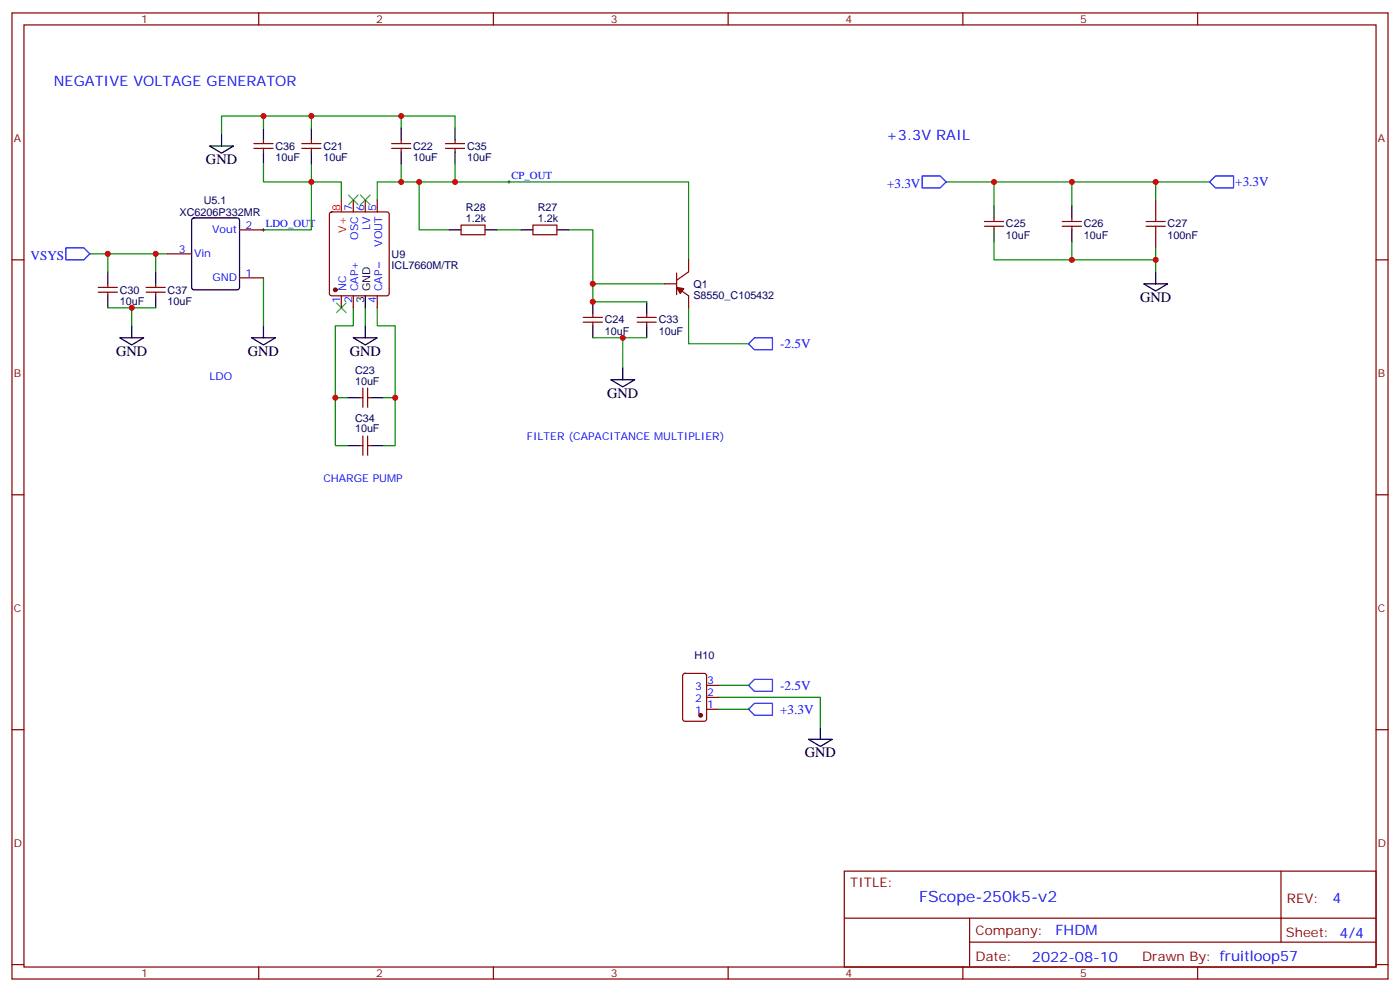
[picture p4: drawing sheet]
<svg xmlns="http://www.w3.org/2000/svg" width="412mm" height="292mm" viewBox="0 0 412 292" stroke-linecap="round" stroke-linejoin="round" font-family="sans-serif">
<g fill="none" stroke="#870000" stroke-width=".35">
<path d="M3.5 3.8h405.4v284.3h-405.4zM7.1 7.3h398.2v277.3h-398.2zM76.2 3.8v3.5M145.3 3.8v3.5M214.5 3.8v3.5M283.6 3.8v3.5M352.8 3.8v3.5M74.8 43.7h5.6M74.8 42.3h5.6M77.6 41.2v1.1M77.6 43.7v1M88.9 43.7h5.6"/>
<path d="M88.9 42.3h5.6M91.7 41.2v1.1M91.7 43.7v1M104.1 58.8v3.6M107.6 58.8v3.6M111.1 58.8v3.6M115.4 43.7h5.6M115.4 42.3h5.6M118.2 41.2v1.1M118.2 43.7v1M131.2 43.7h5.7M131.2 42.3h5.7"/>
<path d="M134.1 41.2v1.1M134.1 43.7v1M340.4 58.8v3.6M3.5 76.5h3.6M49.4 74.7h7M70.6 67.7h7M97.2 62.6l.5-.2h16.2l.5 .2 .3 .5v23.3l-.3 .5-.5 .2h-16.2l-.5-.3-.2-.4v-23.3zM135.8 66.3h7.1v2.8h-7.1zM157 66.3h7v2.8h-7zM202.8 76.5v3.5l-3.5 2.5M290 66.6h5.6M290 65.2h5.6"/>
<path d="M292.8 64.1v1.1M292.8 66.6v1.1M312.9 66.6h5.7M312.9 65.2h5.7M315.7 64.1v1.1M315.7 66.6v1.1M340.4 69.4v3.6M405.3 76.5h3.6M28.9 86h5.7M28.9 84.6h5.7M31.7 83.5v1.1M31.7 86v1.1"/>
<path d="M43 86h5.7M43 84.6h5.7M45.9 83.5v1.1M45.9 86v1.1M70.6 81.8h7M100.5 87.1v3.5M104.1 87.1v3.5M111.1 87.1v3.5M171.8 94.8h5.6M171.8 93.4h5.6M174.6 92.4v1M174.6 94.8v1.1"/>
<path d="M187.7 94.8h5.6M187.7 93.4h5.6M190.5 92.4v1M190.5 94.8v1.1M195.8 83.5h3.5M199.3 84.6l3.5 2.5v3.5M199.3 80.4v6.3M105.8 117.1h1.1M106.9 114.2v5.7M108.3 114.2v5.7M108.3 117.1h1.1M105.8 131.2h1.1"/>
<path d="M106.9 128.3v5.7M108.3 128.3v5.7M108.3 131.2h1.1M3.5 145.6h3.6M405.3 145.6h3.6M201.3 198.4l.5-.2h5.6l.7 .4v13l-.4 .6-5.9 .1-.7-.5v-12.9zM3.5 214.8h3.6M208.1 208.8h3.6M208.1 205.2h3.6M208.1 201.7h3.6M405.3 214.8h3.6M248.7 256.4h156.6v28.2h-156.6z"/>
<path d="M377.3 256.4v20.9M248.7 270.2h156.5M285.6 277.3h119.6M285.6 270.2v14.2M3.5 283.9h3.6M76.2 284.6v3.5M145.3 284.6v3.5M214.5 284.6v3.5M283.6 284.6v3.5M352.8 284.6v3.5M405.3 283.9h3.6"/>
</g>
<path d="M149.6 53.6h.7M149.9 53.2v.7M77.3 67.7h.7M77.6 67.3v.7" fill="none" stroke="#000" stroke-width=".29"/>
<path d="M102.7 57.4l2.8 2.9M105.5 57.4l-2.8 2.9M106.2 57.4l2.8 2.9M109 57.4l-2.8 2.9M99.1 89.2l2.9 2.8M102 89.2l-2.9 2.8" fill="none" stroke="#3c3" stroke-width=".35"/>
<g fill="none" stroke="#008700" stroke-width=".35">
<path d="M77.6 34.1v3.6M91.7 34.1v3.6M118.2 37.7v-3.6h-52.9v5.3M118.2 34.1h15.9v3.6M77.6 48.3v5.3h22.9v5.2M91.7 48.3v19.4h-14.1M118.2 53.6h84.6v22.9M118.2 48.3v5.3h-7.1v5.2M123.5 53.6v14.1h8.8M134.1 48.3v5.3M278.7 53.6h77.6M292.8 53.6v7"/>
<path d="M315.7 53.6v7M340.4 53.6v5.2M26.5 74.7h22.9M31.7 74.7v5.3M45.9 74.7v5.3M146.4 67.7h7.1M167.6 67.7h7v15.8h21.2M292.8 71.2v5.3h47.6v3.5M315.7 71.2v5.3M340.4 73v3.5M31.7 90.6h14.2M38.8 90.6v5.3"/>
<path d="M77.6 81.8v14.1M104.1 90.6v5.3h-5.3v35.3h3.5M107.6 90.6v5.3M111.1 90.6v5.3h5.3v35.3h-3.5M174.6 83.5v5.3h15.9M174.6 99.4h15.9M183.4 99.4v8.8M202.8 90.6v10.6h17.7M98.8 117.1h3.5M112.9 117.1h3.5M211.7 205.2h30v8.9M211.7 201.7h8.8"/>
<path d="M211.7 208.8h8.8"/>
</g>
<g fill="none" stroke="#000" stroke-width=".35">
<path d="M65.3 39.4v3.6M77.6 37.7v3.5M91.7 37.7v3.5M118.2 37.7v3.5M134.1 37.7v3.5M61.7 43h7.1l-3.5 2.1zM77.6 44.7v3.6M91.7 44.7v3.6M118.2 44.7v3.6M134.1 44.7v3.6M56.7 64.3l.4-.2h12.7l.7 .5 .1 20-.5 .6-13 .1-.6-.5-.1-20zM132.3 67.7h3.5"/>
<path d="M142.9 67.7h3.5M153.5 67.7h3.5M164 67.7h3.6M292.8 60.6v3.5M292.8 67.7v3.5M315.7 60.6v3.5M315.7 67.7v3.5M31.7 80v3.5M31.7 87.1v3.5M35.3 99.4h7l-3.5 2.1zM38.8 95.9v3.5M45.9 80v3.5"/>
<path d="M45.9 87.1v3.5M74.1 99.4h7l-3.5 2.1zM77.6 95.9v3.5M104.1 99.4h7l-3.5 2.1zM107.6 87.1v3.5M107.6 95.9v3.5M174.6 88.8v3.6M174.6 95.9v3.5M190.5 88.8v3.6M190.5 95.9v3.5M336.9 83.5h7.1l-3.6 2.2zM340.4 80v3.5"/>
<path d="M102.3 117.1h3.5M109.4 117.1h3.5M179.9 111.8h7.1l-3.6 2.1zM183.4 108.2v3.6M102.3 131.2h3.5M109.4 131.2h3.5M238.1 217.6h7.1l-3.5 2.1zM241.7 214.1v3.5"/>
</g>
<path d="M337.6 66.6h5.7M337.6 65.2h5.7M340.4 62.4v2.8M340.4 66.6v2.8" fill="none" stroke="#a10000" stroke-width=".35"/>
<path d="M271.6 51.8h5.3l1.8 1.8-1.8 1.7h-5.3zM358.1 51.8h5.3v3.5h-5.3l-1.8-1.7zM19.4 73h5.3l1.8 1.7-1.8 1.8h-5.3zM220.5 101.2l1.7-1.8h5.3v3.5h-5.3zM220.5 201.7l1.7-1.7h5.3v3.5h-5.3zM220.5 208.8l1.7-1.8h5.3v3.5h-5.3z" fill="none" stroke="#00f" stroke-width=".35"/>
<g fill="#870000" stroke="#870000" stroke-width=".35">
<path d="M199.3 84.6l2.1 .3-1 1.5z"/>
<circle cx="98.8" cy="85.3" r=".53"/>
<circle cx="206.4" cy="210.5" r=".53"/>
</g>
<path d="M100.5 58.8v3.6" fill="none" stroke="#f00" stroke-width=".35"/>
<g fill="#c00">
<circle cx="340.4" cy="76.5" r=".88"/>
<circle cx="315.7" cy="76.5" r=".88"/>
<circle cx="340.4" cy="53.6" r=".88"/>
<circle cx="315.7" cy="53.6" r=".88"/>
<circle cx="292.8" cy="53.6" r=".88"/>
<circle cx="123.5" cy="53.6" r=".88"/>
<circle cx="118.2" cy="53.6" r=".88"/>
<circle cx="91.7" cy="53.6" r=".88"/>
<circle cx="174.6" cy="83.5" r=".88"/>
<circle cx="174.6" cy="88.8" r=".88"/>
<circle cx="183.4" cy="99.4" r=".88"/>
<circle cx="116.4" cy="117.1" r=".88"/>
<circle cx="98.8" cy="117.1" r=".88"/>
<circle cx="118.2" cy="34.1" r=".88"/>
<circle cx="134.1" cy="53.6" r=".88"/>
<circle cx="77.6" cy="34.1" r=".88"/>
<circle cx="91.7" cy="34.1" r=".88"/>
<circle cx="31.8" cy="74.7" r=".88"/>
<circle cx="45.9" cy="74.7" r=".88"/>
<circle cx="38.8" cy="90.6" r=".88"/>
</g>
<text font-size="4.6" fill="#00f" x="270.8" y="265.4">FScope-250k5-v2</text>
<g font-size="4.2" fill="#00f">
<text x="15.9" y="25.3">NEGATIVE VOLTAGE GENERATOR</text>
<text x="261.1" y="41.2">+3.3V RAIL</text>
<text x="392.5" y="265.7">4</text>
<text x="310.9" y="275.2">FHDM</text>
<text x="304" y="283">2022-08-10</text>
</g>
<g font-size="4.2">
<text x="60.7" y="48.3">GND</text>
<text x="335.8" y="88.8">GND</text>
<text x="34.2" y="104.7">GND</text>
<text x="73" y="104.7">GND</text>
<text x="103" y="104.7">GND</text>
<text x="178.9" y="117.1">GND</text>
<text x="237.1" y="222.9">GND</text>
</g>
<g font-size="3.9" fill="#00f">
<text x="261.3" y="55.3">+3.3V</text>
<text x="363.9" y="54.8">+3.3V</text>
<text x="9" y="76.5">VSYS</text>
<text x="229.8" y="102.5">-2.5V</text>
<text x="229.8" y="203">-2.5V</text>
<text x="229.8" y="210.1">+3.3V</text>
</g>
<g font-size="3.9" fill="#800">
<text x="250.5" y="261">TITLE:</text>
<text x="379.1" y="265.7">REV:</text>
<text x="287.4" y="275.2">Company:</text>
<text x="378.7" y="275.8">Sheet: 4/4</text>
<text x="287.4" y="282.9">Date:</text>
<text x="336.4" y="282.9">Drawn By: fruitloop57</text>
</g>
<g font-size="3.2" fill="#800">
<text x="41.6" y="6.8">1</text>
<text x="110.8" y="6.8">2</text>
<text x="179.9" y="6.8">3</text>
<text x="249.1" y="6.8">4</text>
<text x="318.2" y="6.8">5</text>
<text x="4.1" y="41.9">A</text>
<text x="405.9" y="41.9">A</text>
<text x="4.1" y="111.1">B</text>
<text x="405.9" y="111.1">B</text>
<text x="4.1" y="180.2">C</text>
<text x="405.9" y="180.2">C</text>
<text x="4.1" y="249.3">D</text>
<text x="405.9" y="249.3">D</text>
<text x="41.6" y="287.6">1</text>
<text x="110.8" y="287.6">2</text>
<text x="179.9" y="287.6">3</text>
<text x="249.1" y="287.6">4</text>
<text x="318.2" y="287.6">5</text>
</g>
<g font-size="3.2" fill="#000080">
<text x="81.1" y="47.3">10uF</text>
<text x="81.1" y="44.1">C36</text>
<text x="95.2" y="47.3">10uF</text>
<text x="95.2" y="44.1">C21</text>
<text x="121.7" y="47.3">10uF</text>
<text x="121.7" y="44.1">C22</text>
<text x="137.6" y="47.3">10uF</text>
<text x="137.6" y="44.1">C35</text>
<text x="60" y="60">U5.1</text>
<text x="52.9" y="63.5">XC6206P332MR</text>
<text x="137.2" y="65.2">1.2k</text>
<text x="137.2" y="62">R28</text>
<text x="158.4" y="65.2">1.2k</text>
<text x="158.4" y="62">R27</text>
<text x="296.3" y="70.3">10uF</text>
<text x="296.3" y="66.9">C25</text>
<text x="319.3" y="70.3">10uF</text>
<text x="319.3" y="66.9">C26</text>
<text x="344" y="70.3">100nF</text>
<text x="344" y="66.9">C27</text>
<text x="115.4" y="75.9">U9</text>
<text x="115.4" y="79">ICL7660M/TR</text>
<text x="35.3" y="89.6">10uF</text>
<text x="35.3" y="86.4">C30</text>
<text x="49.4" y="89.6">10uF</text>
<text x="49.4" y="86.4">C37</text>
<text x="204.3" y="87.9">S8550_C105432</text>
<text x="204.3" y="84.7">Q1</text>
<text x="178.2" y="95.2">C24</text>
<text x="194" y="95.2">C33</text>
<text x="178.2" y="98.6">10uF</text>
<text x="194" y="98.6">10uF</text>
<text x="104.6" y="113.2">10uF</text>
<text x="104.6" y="110">C23</text>
<text x="104.6" y="124.1">C34</text>
<text x="104.6" y="127.3">10uF</text>
<text x="204.6" y="193.9">H10</text>
</g>
<g font-size="3.2" fill="#00f">
<text x="150.6" y="52.7">CP_OUT</text>
<text x="103.7" y="62.2" transform="rotate(-90 103.7 62.2)">7</text>
<text x="107.2" y="62.2" transform="rotate(-90 107.2 62.2)">6</text>
<text x="110.8" y="62.2" transform="rotate(-90 110.8 62.2)">5</text>
<text x="62.5" y="68.7">Vout</text>
<text x="72.3" y="67.3">2</text>
<text x="78.3" y="66.8">LDO_OUT</text>
<text x="105.5" y="70.6" transform="rotate(-90 105.5 70.6)">OSC</text>
<text x="109" y="67.6" transform="rotate(-90 109 67.6)">LV</text>
<text x="52.7" y="74.4">3</text>
<text x="57.1" y="75.8">Vin</text>
<text x="112.5" y="72.6" transform="rotate(-90 112.5 72.6)">VOUT</text>
<text x="62.6" y="82.8">GND</text>
<text x="72.3" y="81.4">1</text>
<text x="100.2" y="89.3" transform="rotate(-90 100.2 89.3)">1</text>
<text x="102" y="85.8" transform="rotate(-90 102 85.8)">NC</text>
<text x="103.7" y="89.3" transform="rotate(-90 103.7 89.3)">2</text>
<text x="105.5" y="85.8" transform="rotate(-90 105.5 85.8)">CAP+</text>
<text x="110.8" y="89.3" transform="rotate(-90 110.8 89.3)">4</text>
<text x="112.5" y="85.8" transform="rotate(-90 112.5 85.8)">CAP</text>
<text x="61.7" y="111.8">LDO</text>
<text x="155.2" y="129.4">FILTER (CAPACITANCE MULTIPLIER)</text>
<text x="95.2" y="141.7">CHARGE PUMP</text>
<text x="204.8" y="203.1">3</text>
<text x="208.3" y="201.4">3</text>
<text x="204.8" y="206.7">2</text>
<text x="208.3" y="208.4">1</text>
<text x="208.3" y="204.9">2</text>
<text x="204.8" y="210.2">1</text>
</g>
<g font-size="3.2" fill="#f00">
<text x="100.2" y="62.2" transform="rotate(-90 100.2 62.2)">8</text>
<text x="102" y="68.4" transform="rotate(-90 102 68.4)">V+</text>
</g>
<g font-size="3.2">
<text x="107.2" y="89.3" transform="rotate(-90 107.2 89.3)">3</text>
<text x="109" y="85.8" transform="rotate(-90 109 85.8)">GND</text>
</g>
</svg>
